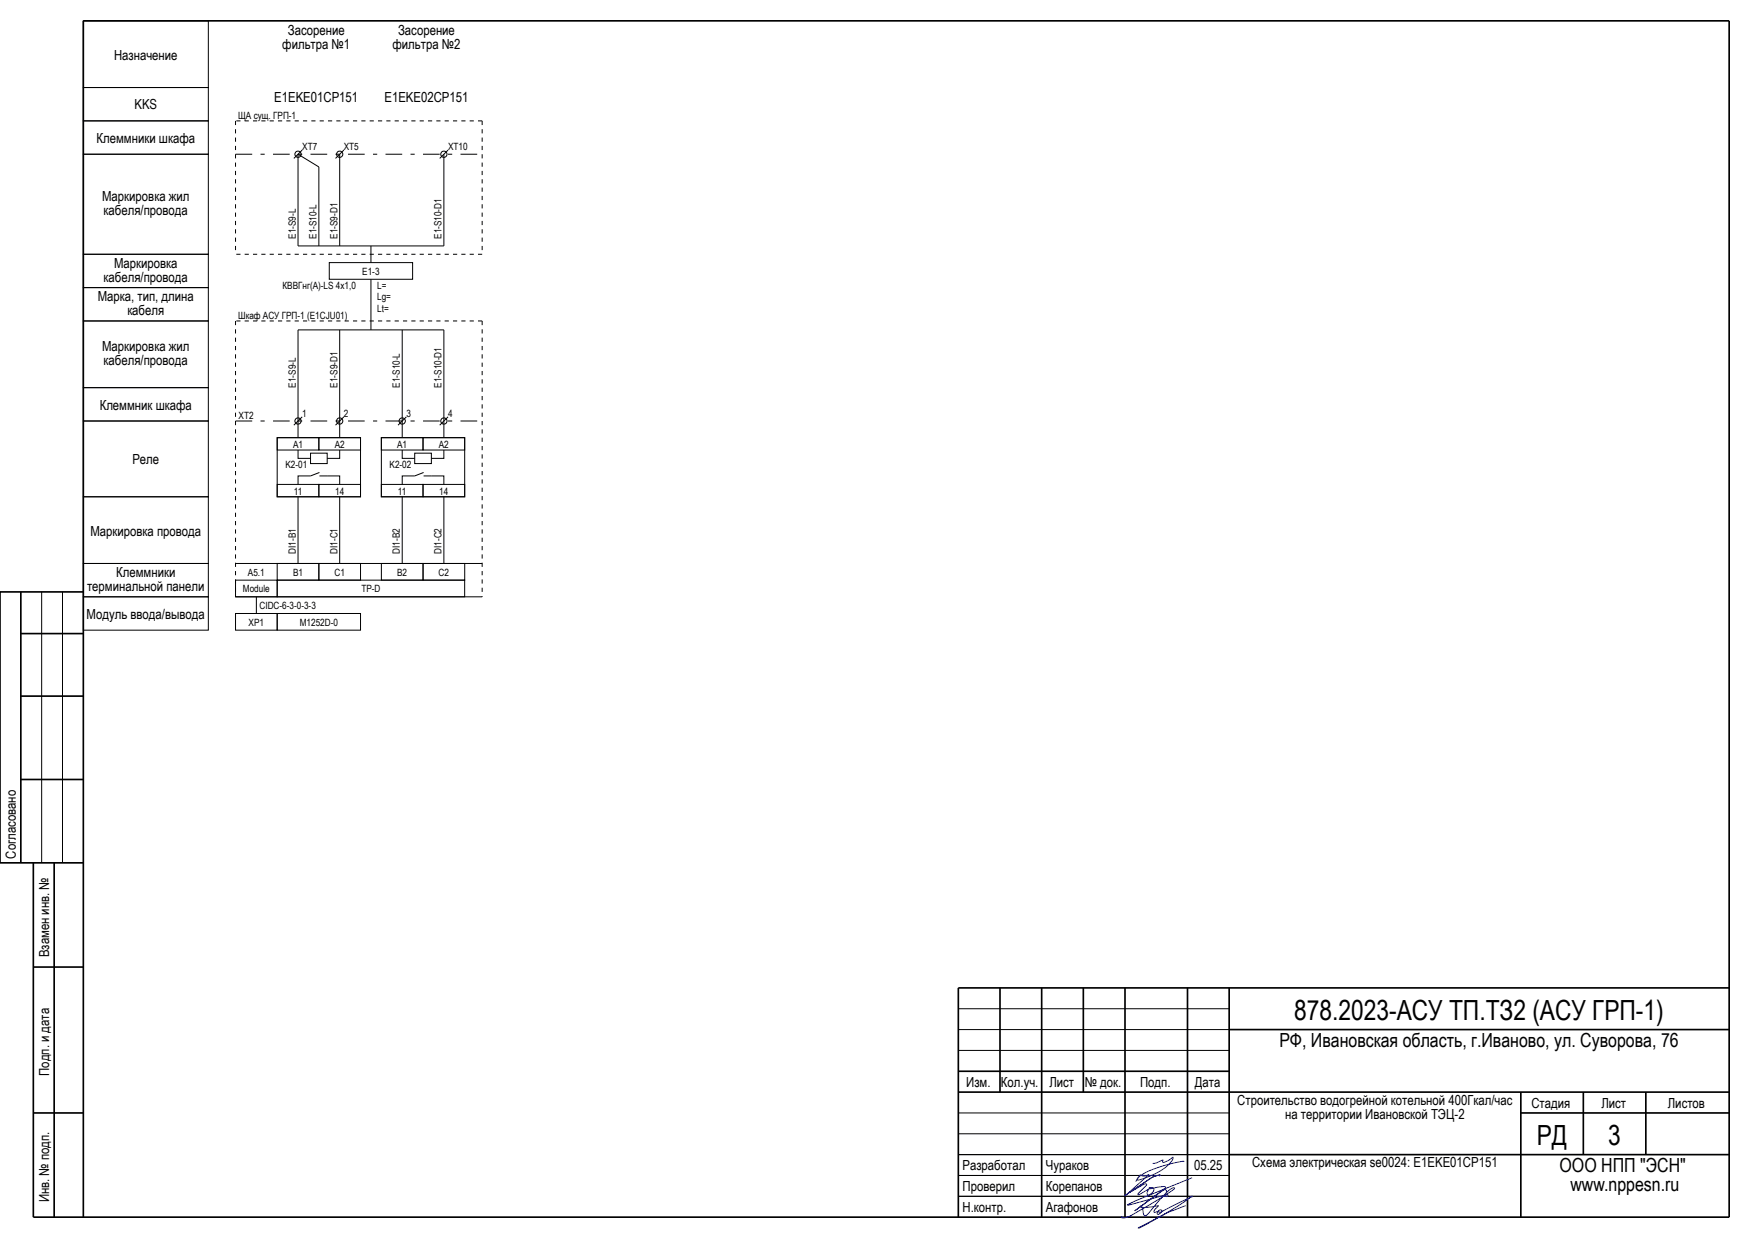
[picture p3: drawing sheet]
<svg xmlns="http://www.w3.org/2000/svg" width="420mm" height="297mm" viewBox="0 0 420 297" stroke-linecap="round" stroke-linejoin="round" font-family="sans-serif">
<g fill="#000" stroke="#000" stroke-width=".24">
<path d="M70.5 38l2-2zM80.5 38l2-2zM105.5 38l2-2zM71.5 37v22zM71.5 59h35zM76.5 40v19zM71.5 37l5 3zM81.5 37v22zM106.5 37v22zM71.5 79.1v21.9zM71.5 79.1h35zM81.5 79.1v21.9z"/>
<path d="M89 59v4zM89 67v12.1zM96.5 79.1v21.9zM106.5 79.1v21.9zM70.5 102l2-2zM71.5 101v4zM71.5 119.2v16zM80.5 102l2-2zM81.5 101v4zM81.5 119.2v16zM95.5 102l2-2zM96.5 101v4z"/>
<path d="M96.5 119.2v16zM105.5 102l2-2zM106.5 101v4zM106.5 119.2v16zM56.5 135.2h59.2zM56.5 143.2h59.2zM61.5 143.2v4zM10 142v65zM15 142v65zM230 252h65zM230 247h65zM230 242h65z"/>
<path d="M230 277h65zM230 272h65zM230 267h65zM230 287h65zM230 282h65z"/>
</g>
<g fill="#000" stroke="#000" stroke-width=".4">
<path d="M20 5h395zM5 152h15zM5 167h15zM5 187h15zM5 142v65zM8 207v85zM13 207v85zM8 232h12zM230 237h185zM230 257h65zM295 247h120zM8 267h12z"/>
<path d="M230 262h185zM240 237v25zM260 237v25zM295 277h120zM365 267h50zM380 262v15zM395 262v15zM8 292h407zM20 5v287zM230 237v55zM250 237v55zM270 237v55z"/>
<path d="M285 237v55zM295 237v55zM365 262v30zM415 5v287z"/>
</g>
<path d="M20 142h-20v65h20" fill="none" stroke="#000" stroke-width=".4"/>
<path d="M284.2 278.7l-.1-.1a26.7 26.7 0 0 0-10.8 3.7l-.4 .8a14 14 0 0 0 8.5-4.9l.1-.6-2.1 1.3a.32 .32 0 0 1-.4-.2 .32 .32 0 0 1 .1-.4l-1.5 .7-1 .1M284.6 289.2a74 74 0 0 0-11.4 5.4l1.9-.9 4.7-2.6 6.4-4.1-.1 .1-7.4 3.7h-.4a.34 .34 0 0 1-.1-.4 .34 .34 0 0 1 .5-.1 .34 .34 0 0 1 .1 .4 .74 .74 0 0 1-1.1 .5l.4-.6h-.2a.72 .72 0 0 1-1 .1l1-1.5a9.8 9.8 0 0 1-4.2 .3v-.2a.9 .9 0 0 1 .6 1.2l.1 .4a.57 .57 0 0 0 .2 .7 .57 .57 0 0 0 .8-.2l1.1-1.3a20.9 20.9 0 0 1 4.9-5.1h.4l.1 .1-3.4 2.4-5.3 3.1a6.1 6.1 0 0 1-3.9 1.6v-.4M286.1 282.5l-13.4 5.5-2.1 1.1 9.4-2.5a.25 .25 0 0 1 .3 .2 .25 .25 0 0 1-.3 .3l-.3-.5 .3-.5a.48 .48 0 0 0-.1-.6 .48 .48 0 0 0-.6-.1l-7 5.1 7.5-5.6-.2-.2-.3-.1-3.4 .6-.1-.1a.65 .65 0 0 1 1 0 .65 .65 0 0 1-.2 1l-.8 .6a.48 .48 0 0 1-.5-.3 .48 .48 0 0 1 .1-.6l.2-.5-2.2 1.3-.3-.1 2.1-2.3a.56 .56 0 0 0-.9 .1l-3.2 1.8 5.3-3.6 2-.6-2 .6-6.4 4.4 5.7-5.1a1.72 1.72 0 0 1-2 .1l-1.1 1.6" fill="none" stroke="#00f" stroke-width=".24"/>
<g fill="none" stroke="#000" stroke-width=".24">
<path d="M20 5h30v16h-30zM20 37h30v24h-30zM20 29h30v8h-30zM20 21h30v8h-30zM20 77h30v16h-30zM20 69h30v8h-30zM20 61h30v8h-30zM79 63h20v4h-20zM20 93h30v8h-30zM20 119.2h30v16h-30zM20 101h30v18.2h-30zM66.5 105h20v14.2h-20z"/>
<path d="M66.5 105h10v3h-10zM66.5 116.2h10v3h-10zM71.5 108v2h3M74.5 108.7h4v2.5h-4zM76.5 105h10v3h-10zM76.5 116.2h10v3h-10zM76.7 113.4l-2.2 .8h-3v2M76.7 114.2h4.8v2M81.5 108v2h-3M91.5 105h20v14.2h-20zM91.5 105h10v3h-10zM91.5 116.2h10v3h-10z"/>
<path d="M96.5 108v2h3M99.5 108.7h4v2.5h-4zM101.5 105h10v3h-10zM101.5 116.2h10v3h-10zM101.7 113.4l-2.2 .8h-3v2M101.7 114.2h4.8v2M106.5 108v2h-3M20 135.2h30v8h-30zM56.5 139.2h10v4h-10zM66.5 139.2h45v4h-45zM66.5 135.2h10v4h-10zM76.5 135.2h10v4h-10z"/>
<path d="M91.5 135.2h10v4h-10zM101.5 135.2h10v4h-10zM20 143.2h30v8h-30zM56.5 147.2h10v4h-10zM66.5 147.2h20v4h-20z"/>
<circle cx="71.5" cy="37" r=".75"/>
<circle cx="81.5" cy="37" r=".75"/>
<circle cx="106.5" cy="37" r=".75"/>
<circle cx="71.5" cy="101" r=".75"/>
<circle cx="81.5" cy="101" r=".75"/>
<circle cx="96.5" cy="101" r=".75"/>
<circle cx="106.5" cy="101" r=".75"/>
</g>
<path d="M56.5 29v32zM56.5 29h59.2zM115.7 29v32zM56.5 77v66.2zM56.5 77h59.2zM115.7 77v66.2zM56.5 61h59.2z" fill="#000" stroke="#000" stroke-width=".24" stroke-dasharray="1 1" stroke-linecap="butt"/>
<path d="M56.5 37h59.2zM56.5 101h59.2z" fill="#000" stroke="#000" stroke-width=".24" stroke-dasharray="4 2 1 2" stroke-linecap="butt"/>
<g font-size="6.7">
<text x="310.6" y="244.6">878.2023-АСУ ТП.ТЗ2 (АСУ ГРП-1)</text>
<text x="368.8" y="274.7">РД</text>
<text x="386" y="274.6">3</text>
</g>
<g font-size="4.7">
<text x="307" y="251.1">РФ, Ивановская область, г.Иваново, ул. Суворова, 76</text>
<text x="374.3" y="281.1">ООО НПП &quot;ЭСН&quot;</text>
<text x="376.9" y="285.8">www.nppesn.ru</text>
</g>
<g font-size="3.3">
<text x="67.8" y="11.7">фильтра №1</text>
<text x="69.1" y="8.4">Засорение</text>
<text x="94.2" y="11.7">фильтра №2</text>
<text x="95.5" y="8.4">Засорение</text>
<text x="27.4" y="14.4">Назначение</text>
<text x="32.3" y="26.3">KKS</text>
<text x="65.8" y="24.4">E1EKE01CP151</text>
<text x="92.3" y="24.4">E1EKE02CP151</text>
<text x="23.2" y="34.3">Клеммники шкафа</text>
<text x="24.5" y="48.2">Маркировка жил</text>
<text x="24.9" y="51.6">кабеля/провода</text>
<text x="27.4" y="64.2">Маркировка</text>
<text x="24.9" y="67.6">кабеля/провода</text>
<text x="23.5" y="72.2">Марка, тип, длина</text>
<text x="30.6" y="75.6">кабеля</text>
<text x="24.5" y="84.2">Маркировка жил</text>
<text x="24.9" y="87.6">кабеля/провода</text>
<text x="23.9" y="98.3">Клеммник шкафа</text>
<text x="31.8" y="111.3">Реле</text>
<text x="21.7" y="128.5">Маркировка провода</text>
<text x="20.9" y="141.8">терминальной панели</text>
<text x="27.9" y="138.4">Клеммники</text>
<text x="20.8" y="148.4">Модуль ввода/вывода</text>
<text x="3.8" y="206" transform="rotate(-90 3.8 206)">Согласовано</text>
<text x="11.8" y="229.7" transform="rotate(-90 11.8 229.7)">Взамен инв. №</text>
<text x="11.8" y="258.1" transform="rotate(-90 11.8 258.1)">Подп. и дата</text>
<text x="231.9" y="260.8">Изм.</text>
<text x="240.2" y="260.8">Кол.уч.</text>
<text x="251.8" y="260.8">Лист</text>
<text x="260.4" y="260.8">№ док.</text>
<text x="273.6" y="260.8">Подп.</text>
<text x="286.8" y="260.8">Дата</text>
<text x="296.9" y="265.1">Строительство водогрейной котельной 400Гкал/час</text>
<text x="308.4" y="268.4">на территории Ивановской ТЭЦ-2</text>
<text x="367.5" y="265.8">Стадия</text>
<text x="384.3" y="265.8">Лист</text>
<text x="400.3" y="265.8">Листов</text>
<text x="231" y="280.7">Разработал</text>
<text x="251" y="280.8">Чураков</text>
<text x="286.6" y="280.8">05.25</text>
<text x="300.5" y="280.1">Схема электрическая se0024: E1EKE01CP151</text>
<text x="231" y="285.8">Проверил</text>
<text x="251" y="285.8">Корепанов</text>
<text x="11.8" y="288.5" transform="rotate(-90 11.8 288.5)">Инв. № подп.</text>
<text x="231" y="290.8">Н.контр.</text>
<text x="251" y="290.8">Агафонов</text>
</g>
<g font-size="2.4">
<text x="57.2" y="28.5">ЩА сущ. ГРП-1</text>
<text x="72.6" y="35.9">XT7</text>
<text x="82.5" y="36">XT5</text>
<text x="107.5" y="36">XT10</text>
<text x="71" y="57.3" transform="rotate(-90 71 57.3)">E1-S9-L</text>
<text x="76" y="57.3" transform="rotate(-90 76 57.3)">E1-S10-L</text>
<text x="81" y="57.3" transform="rotate(-90 81 57.3)">E1-S9-D1</text>
<text x="106" y="57.3" transform="rotate(-90 106 57.3)">E1-S10-D1</text>
<text x="86.9" y="65.9">E1-3</text>
<text x="67.8" y="69.4">КВВГнг(А)-LS 4х1,0</text>
<text x="90.5" y="69.4">L=</text>
<text x="90.5" y="71.9">Lg=</text>
<text x="57.2" y="76.4">Шкаф АСУ ГРП-1 (E1CJU01)</text>
<text x="90.5" y="74.9">Lt=</text>
<text x="71" y="93" transform="rotate(-90 71 93)">E1-S9-L</text>
<text x="81" y="93" transform="rotate(-90 81 93)">E1-S9-D1</text>
<text x="96" y="93" transform="rotate(-90 96 93)">E1-S10-L</text>
<text x="106" y="93" transform="rotate(-90 106 93)">E1-S10-D1</text>
<text x="57.3" y="100.5">XT2</text>
<text x="72.6" y="99.9">1</text>
<text x="82.5" y="100">2</text>
<text x="97.5" y="100">3</text>
<text x="107.6" y="100">4</text>
<text x="70.3" y="107.4">A1</text>
<text x="80.3" y="107.4">A2</text>
<text x="95.3" y="107.4">A1</text>
<text x="105.3" y="107.4">A2</text>
<text x="68.5" y="112.4">K2-01</text>
<text x="93.5" y="112.4">K2-02</text>
<text x="70.5" y="118.6">11</text>
<text x="80.4" y="118.6">14</text>
<text x="95.5" y="118.6">11</text>
<text x="105.4" y="118.6">14</text>
<text x="71" y="132.9" transform="rotate(-90 71 132.9)">DI1-B1</text>
<text x="81" y="132.9" transform="rotate(-90 81 132.9)">DI1-C1</text>
<text x="96" y="132.9" transform="rotate(-90 96 132.9)">DI1-B2</text>
<text x="106" y="132.9" transform="rotate(-90 106 132.9)">DI1-C2</text>
<text x="58.3" y="142.1">Module</text>
<text x="59.5" y="138.1">A5.1</text>
<text x="70.3" y="138.1">B1</text>
<text x="80.3" y="138.1">C1</text>
<text x="86.7" y="142.1">TP-D</text>
<text x="95.3" y="138.1">B2</text>
<text x="105.3" y="138.1">C2</text>
<text x="62.3" y="146.1">CIDC-6-3-0-3-3</text>
<text x="59.7" y="150.1">XP1</text>
<text x="71.9" y="150.1">M1252D-0</text>
</g>
</svg>
